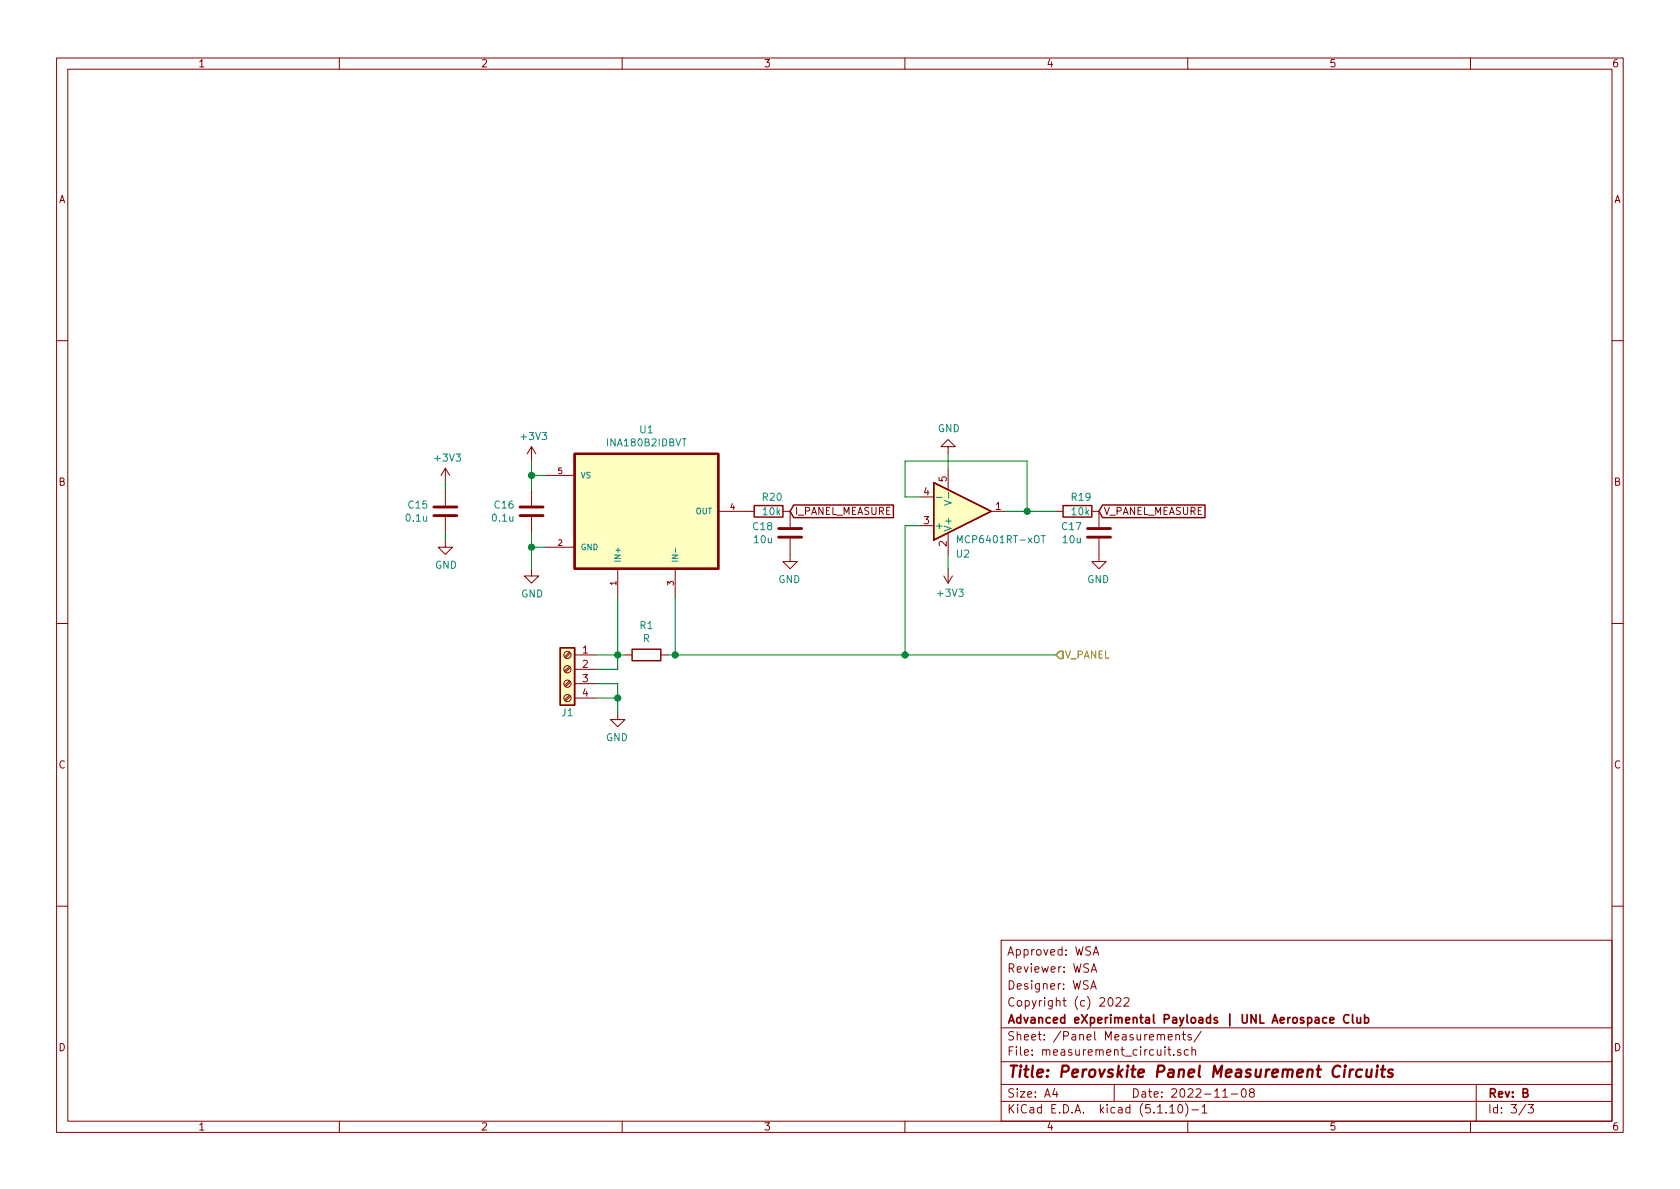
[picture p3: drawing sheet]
<svg xmlns="http://www.w3.org/2000/svg" width="297mm" height="210mm" viewBox="0 0 297 210" stroke-linecap="round" stroke-linejoin="round" font-family="sans-serif">
<g fill="none" stroke="#840000" stroke-width=".18">
<path d="M10 10.3h277v189.9h-277zM12 12.2h273v186.1h-273zM60 10.3v1.9M110 10.3v1.9M160 10.3v1.9M210 10.3v1.9M260 10.3v1.9M10 60.2h2M94 79l-.8 1.3M94 79v2.5M94 79l.7 1.3M167.6 79h-1.2l1.2-1.3 1.3 1.3h-1.3v1.3"/>
<path d="M285 60.2h2M78.7 95.5v1.3h1.3l-1.3 1.2-1.2-1.2h1.2M78.7 82.8v2.5M78.7 86.6v2.8M78.7 91.4v2.8M78.7 82.8l-.7 1.3M78.7 82.8l.8 1.3M94 86.6v2.8M94 91.4v2.8M96.5 96.8h5.1M96.5 84.1h5.1M127 90.4h6.3"/>
<path d="M138.4 90.4h1.3v2.8M139.7 95.2v4.1h-1.3l1.3 1.3 1.3-1.3h-1.3M162.6 93h2.5M162.6 87.9h2.5M167.6 82.8v3.8M167.6 94.2v3.8M175.3 90.4h2.5M186.7 90.4h1.3M193 90.4h1.3v2.8M194.3 95.2v4.1h-1.3l1.3 1.3 1.3-1.3h-1.3M10 110.3h2M94 100.6v1.2h1.2l-1.2 1.3-1.3-1.3h1.3"/>
<path d="M100.7 117.9l-.9 .8M100.7 115.3l-.9 .8M100.9 118l-.9 .9M100.9 115.5l-.9 .8M101.6 115.8h3.8M101.6 118.4h3.8M109.2 100.6v5.1M110.5 115.8h1.3M116.8 115.8h1.3M119.4 100.6v5.1M166.9 101.8l.7 1.3M167.6 100.6v2.5"/>
<path d="M168.4 101.8l-.8 1.3M285 110.3h2M100.7 122.9l-.9 .9M100.7 120.4l-.9 .8M100.9 123.1l-.9 .8M100.9 120.6l-.9 .8M101.6 120.9h3.8M101.6 123.4h3.8M109.2 126v1.2h-1.3l1.3 1.3 1.3-1.3h-1.3M10 160.2h2M177 166.3h108v32h-108zM192.8 174.9l.5-1.5 .5 1.5"/>
<path d="M192.9 171.9l.5-1.5 .5 1.5M193 174.5h.7M193.1 171.5h.7M193.3 168.9l.5-1.5 .5 1.5M193.4 168.5h.7M196.1 176.5l.2-.1a.8 .8 0 0 1 .5 .8 .8 .8 0 0 1-.5 .7 1 1 0 0 1-.2-1.4zM197.3 176.6l.3-.2h.3l.3 .5-.9 1h.9M198.8 176.6l.2-.2h.3l.3 .5-.9 1h.9M285 160.2h2M60 198.3v1.9M110 198.3v1.9M160 198.3v1.9"/>
<path d="M177 194.8h108M177 191.8h108M177 187.8h108M177 181.8h108M186.5 192.5l-.4 1h1M186.8 193v1M197 191.8v3M206.5 185.6h.5M206.6 183.4l.7-.1-.1-.3-.4-.1-.2 .2v.7h.6M206.7 185.1v1.3l.3 .2M206.8 195.8l.5-.5v1.5M206.8 196.8h.9"/>
<path d="M207.5 186.5v.1M207.9 183.1l.2-.2 .4 .1v.9M207.9 182.9v1M208.5 195.4l.1-.1a.8 .8 0 0 1 .5 .8 .8 .8 0 0 1-.5 .7 1 1 0 0 1-.1-1.4zM208.8 185.7a.37 .37 0 0 0-.6 .1l.1 .2 .5 .2v.1l-.2 .3-.4-.1M209 182.9h.6M209.2 182.4v1.3l.4 .2M209.6 195.1a1.71 1.71 0 0 1 0 2.3M210 198.3v1.9M210.1 185.7l-.4-.1-.3 .3 .1 .6 .2 .1 .4-.1M210.6 183a.37 .37 0 0 0-.6 .1l.1 .3 .5 .1 .1 .1-.2 .3-.5-.1M210.7 185.7h.1a.37 .37 0 0 1 .6 .1v.8"/>
<path d="M210.7 196.3h1.2M210.7 185.1v1.5M212.4 182.3l-1.3 2M212.5 195.8l.5-.5v1.5M212.5 196.8h.9M216.2 194h.8M217.7 193.5h1.1M219.6 192.7l.4-.2a.94 .94 0 0 1 0 1.5 .82 .82 0 0 1-.4-1.3zM221.2 193.2l-.3-.3 .1-.2 .2-.2 .4 .1 .2 .2-.1 .2-.6 .2a.48 .48 0 0 0-.1 .7l.2 .1 .5-.1a.48 .48 0 0 0-.1-.7h-.1M260 198.3v1.9M261 191.8v6.5M269.8 195.2l-1.2 2"/>
<path d="M270.2 195.3h.9l-.5 .6 .4 .1v.7l-.2 .1-.6-.1"/>
<circle cx="100.3" cy="115.8" r=".63"/>
<circle cx="100.3" cy="118.4" r=".63"/>
<circle cx="100.3" cy="123.4" r=".63"/>
<circle cx="100.3" cy="120.9" r=".63"/>
</g>
<path d="M101.6 80.3h25.4v20.3h-25.4zM239.3 189.1a.54 .54 0 0 0-.6 .4M240.8 189.2a.68 .68 0 0 0-1 .3v.6l.1 .2 .2 .1 .6-.1M241.7 189.1l-.1 1.2a.6 .6 0 0 0 .8 0M242.5 189.1l-.1 1.3M243.5 189.1l-.2 1.3M243.6 188.4v.2M244.2 189.1h.7M244.6 188.4l-.3 1.8 .1 .1 .4 .1M246.3 189.2a.49 .49 0 0 0-.8 .3l.2 .3 .5 .1 .1 .2-.4 .3-.5-.1" fill="none" stroke="#840000" stroke-width=".41"/>
<path d="M238.5 179.6a.59 .59 0 0 0-.8 0 .59 .59 0 0 0-.1 .7 .56 .56 0 0 0 .3 .5 .56 .56 0 0 0 .6 0M239.1 179.4v1.3l.2 .2M239.9 179.9l.1 .9 .3 .1 .3-.1M240.6 179.9v1M241.3 179.4v1.5M235.1 180.4l.7-.1v-.3l-.4-.1-.3 .2 .1 .7h.6M241.3 180l.4-.1 .3 .3-.1 .6-.2 .1-.4-.1" fill="none" stroke="#840000" stroke-width=".3"/>
<path d="M76.7 91.2h4.1M76.7 89.7h4.1M91.9 91.2h4.1M91.9 89.7h4.1M137.7 95h4M137.7 93.5h4M192.3 95h4M192.3 93.5h4" fill="none" stroke="#840000" stroke-width=".51"/>
<g fill="#ffffc2" stroke="#ffffc2" stroke-width=".18">
<path d="M101.6 80.3h25.4v20.3h-25.4z"/>
<path d="M99.1 114.5h2.5v10.2h-2.5z"/>
<path d="M165.1 85.3l10.2 5.1-10.2 5.1z"/>
</g>
<path d="M119.4 96.9v.8M165.6 88h1M166.9 88.5l1.3 .4-1.3 .5M167.7 87.1v1M169.3 96v-1.3l.4 .9 .4-.9v1.3M184.1 94.7h.7" fill="none" stroke="#008484" stroke-width=".18"/>
<path d="M133.3 89.4h5.1v2h-5.1zM140.3 89.3h17.7v2.2h-17.7l-.6-1.1zM165.1 85.3l10.2 5.1-10.2 5.1zM188 89.4h5v2h-5zM194.9 89.3h18.2v2.2h-18.2l-.6-1.1zM99.1 114.5h2.5v10.2h-2.5zM111.8 114.8h5v2h-5z" fill="none" stroke="#840000" stroke-width=".25"/>
<g fill="none" stroke="#008400" stroke-width=".18">
<path d="M78.7 85.3v1.3M78.7 94.2v1.3M94 81.5v5.1M94 94.2v6.4M94 84.1h2.5M94 96.8h2.5M162.6 87.9h-2.6v-6.4h21.6v8.9M162.6 93h-2.6v22.8M167.6 80.3v2.5M167.6 98v2.6M177.8 90.4h8.9M105.4 115.8h5.1"/>
<path d="M109.2 105.7v12.7h-3.8M118.1 115.8h68.6M119.4 105.7v10.1M105.4 120.9h3.8v5.1M105.4 123.4h3.8"/>
</g>
<path d="M187.3 115.2h.7v1.3h-.7l-.6-.7z" fill="none" stroke="#848400" stroke-width=".25"/>
<g fill="#008400" stroke="#008400" stroke-width=".25">
<circle cx="94" cy="96.8" r=".51"/>
<circle cx="160" cy="115.8" r=".51"/>
<circle cx="181.6" cy="90.4" r=".51"/>
<circle cx="94" cy="84.1" r=".51"/>
<circle cx="109.2" cy="123.4" r=".51"/>
<circle cx="109.2" cy="115.8" r=".51"/>
<circle cx="119.4" cy="115.8" r=".51"/>
</g>
<text font-size="2.8" fill="#840000" x="178" y="190.5">Title: Perovskite Panel Measurement Circuits</text>
<g font-size="2.1" fill="#840000">
<text x="178" y="172">Reviewer: WSA</text>
<text x="178" y="169">Approved: WSA</text>
<text x="178" y="178">Copyright (c) 2022</text>
<text x="178" y="175">Designer: WSA</text>
<text x="178" y="184">Sheet: /Panel Measurements/</text>
<text x="178" y="181">Advanced eXperimental Payloads | UNL Aerospace Club</text>
<text x="178" y="186.7">File: measurement_circuit.sch</text>
<text x="178" y="196.9">KiCad E.D.A. kicad (5.1.10)-1</text>
<text x="178" y="194.1">Size: A4</text>
<text x="200" y="194.1">Date: 2022-11-08</text>
<text x="263" y="194.1">Rev: B</text>
<text x="263" y="196.9">Id: 3/3</text>
</g>
<g font-size="1.8" fill="#840000">
<text x="35" y="11.9">1</text>
<text x="85" y="11.9">2</text>
<text x="135" y="11.9">3</text>
<text x="185" y="11.9">4</text>
<text x="235" y="11.9">5</text>
<text x="285" y="11.9">6</text>
<text x="10.4" y="35.9">A</text>
<text x="285.4" y="35.9">A</text>
<text x="10.4" y="85.9">B</text>
<text x="163.3" y="87.6">4</text>
<text x="167.4" y="85.2" transform="rotate(-90 167.4 85.2)">5</text>
<text x="285.4" y="85.9">B</text>
<text x="140.5" y="91.1">I_PANEL_MEASURE</text>
<text x="163.3" y="92.7">3</text>
<text x="176" y="90.2">1</text>
<text x="195.1" y="91.1">V_PANEL_MEASURE</text>
<text x="167.4" y="96.6" transform="rotate(-90 167.4 96.6)">2</text>
<text x="103" y="115.6">1</text>
<text x="103" y="118.1">2</text>
<text x="103" y="120.6">3</text>
<text x="103" y="123.2">4</text>
<text x="10.4" y="135.9">C</text>
<text x="285.4" y="135.9">C</text>
<text x="10.4" y="185.9">D</text>
<text x="285.4" y="185.9">D</text>
<text x="35" y="199.9">1</text>
<text x="85" y="199.9">2</text>
<text x="135" y="199.9">3</text>
<text x="185" y="199.9">4</text>
<text x="235" y="199.9">5</text>
<text x="285" y="199.9">6</text>
</g>
<g font-size="1.8" fill="#008484">
<text x="92.3" y="77.8">+3V3</text>
<text x="113.2" y="76.6">U1</text>
<text x="165.8" y="76.4">GND</text>
<text x="77" y="81.6">+3V3</text>
<text x="107.5" y="78.9">INA180B2IDBVT</text>
<text x="72.3" y="89.9">C15</text>
<text x="87.5" y="89.9">C16</text>
<text x="134.9" y="88.6">R20</text>
<text x="189.5" y="88.6">R19</text>
<text x="71.9" y="92.2">0.1u</text>
<text x="87.1" y="92.2">0.1u</text>
<text x="133.2" y="93.7">C18</text>
<text x="135" y="91.1">10k</text>
<text x="165.2" y="93.6">+</text>
<text x="168.3" y="94.1" transform="rotate(-90 168.3 94.1)">V+</text>
<text x="187.8" y="93.7">C17</text>
<text x="189.6" y="91.1">10k</text>
<text x="76.9" y="100.6">GND</text>
<text x="133.4" y="96.1">10u</text>
<text x="169.1" y="98.6">U2</text>
<text x="169.8" y="96.1">MCP6401RT-xOT</text>
<text x="188" y="96.1">10u</text>
<text x="92.2" y="105.7">GND</text>
<text x="137.6" y="103.1">GND</text>
<text x="165.9" y="105.5">+3V3</text>
<text x="192.2" y="103.1">GND</text>
<text x="113.2" y="111.2">R1</text>
<text x="113.7" y="113.6">R</text>
<text x="99.4" y="126.7">J1</text>
<text x="107.1" y="131.1">GND</text>
</g>
<text font-size="1.8" fill="#848400" x="188.2" y="116.5">V_PANEL</text>
<g font-size="1.4" fill="#840000">
<text x="98.7" y="83.8">5</text>
<text x="129.2" y="90.2">4</text>
<text x="98.7" y="96.5">2</text>
<text x="109" y="103.5" transform="rotate(-90 109 103.5)">1</text>
<text x="119.1" y="103.5" transform="rotate(-90 119.1 103.5)">3</text>
</g>
<g font-size="1.4" fill="#008484">
<text x="102.6" y="84.6">VS</text>
<text x="123" y="90.9">OUT</text>
<text x="102.6" y="97.3">GND</text>
<text x="109.7" y="99.6" transform="rotate(-90 109.7 99.6)">IN+</text>
<text x="119.9" y="99.6" transform="rotate(-90 119.9 99.6)">IN-</text>
</g>
</svg>
